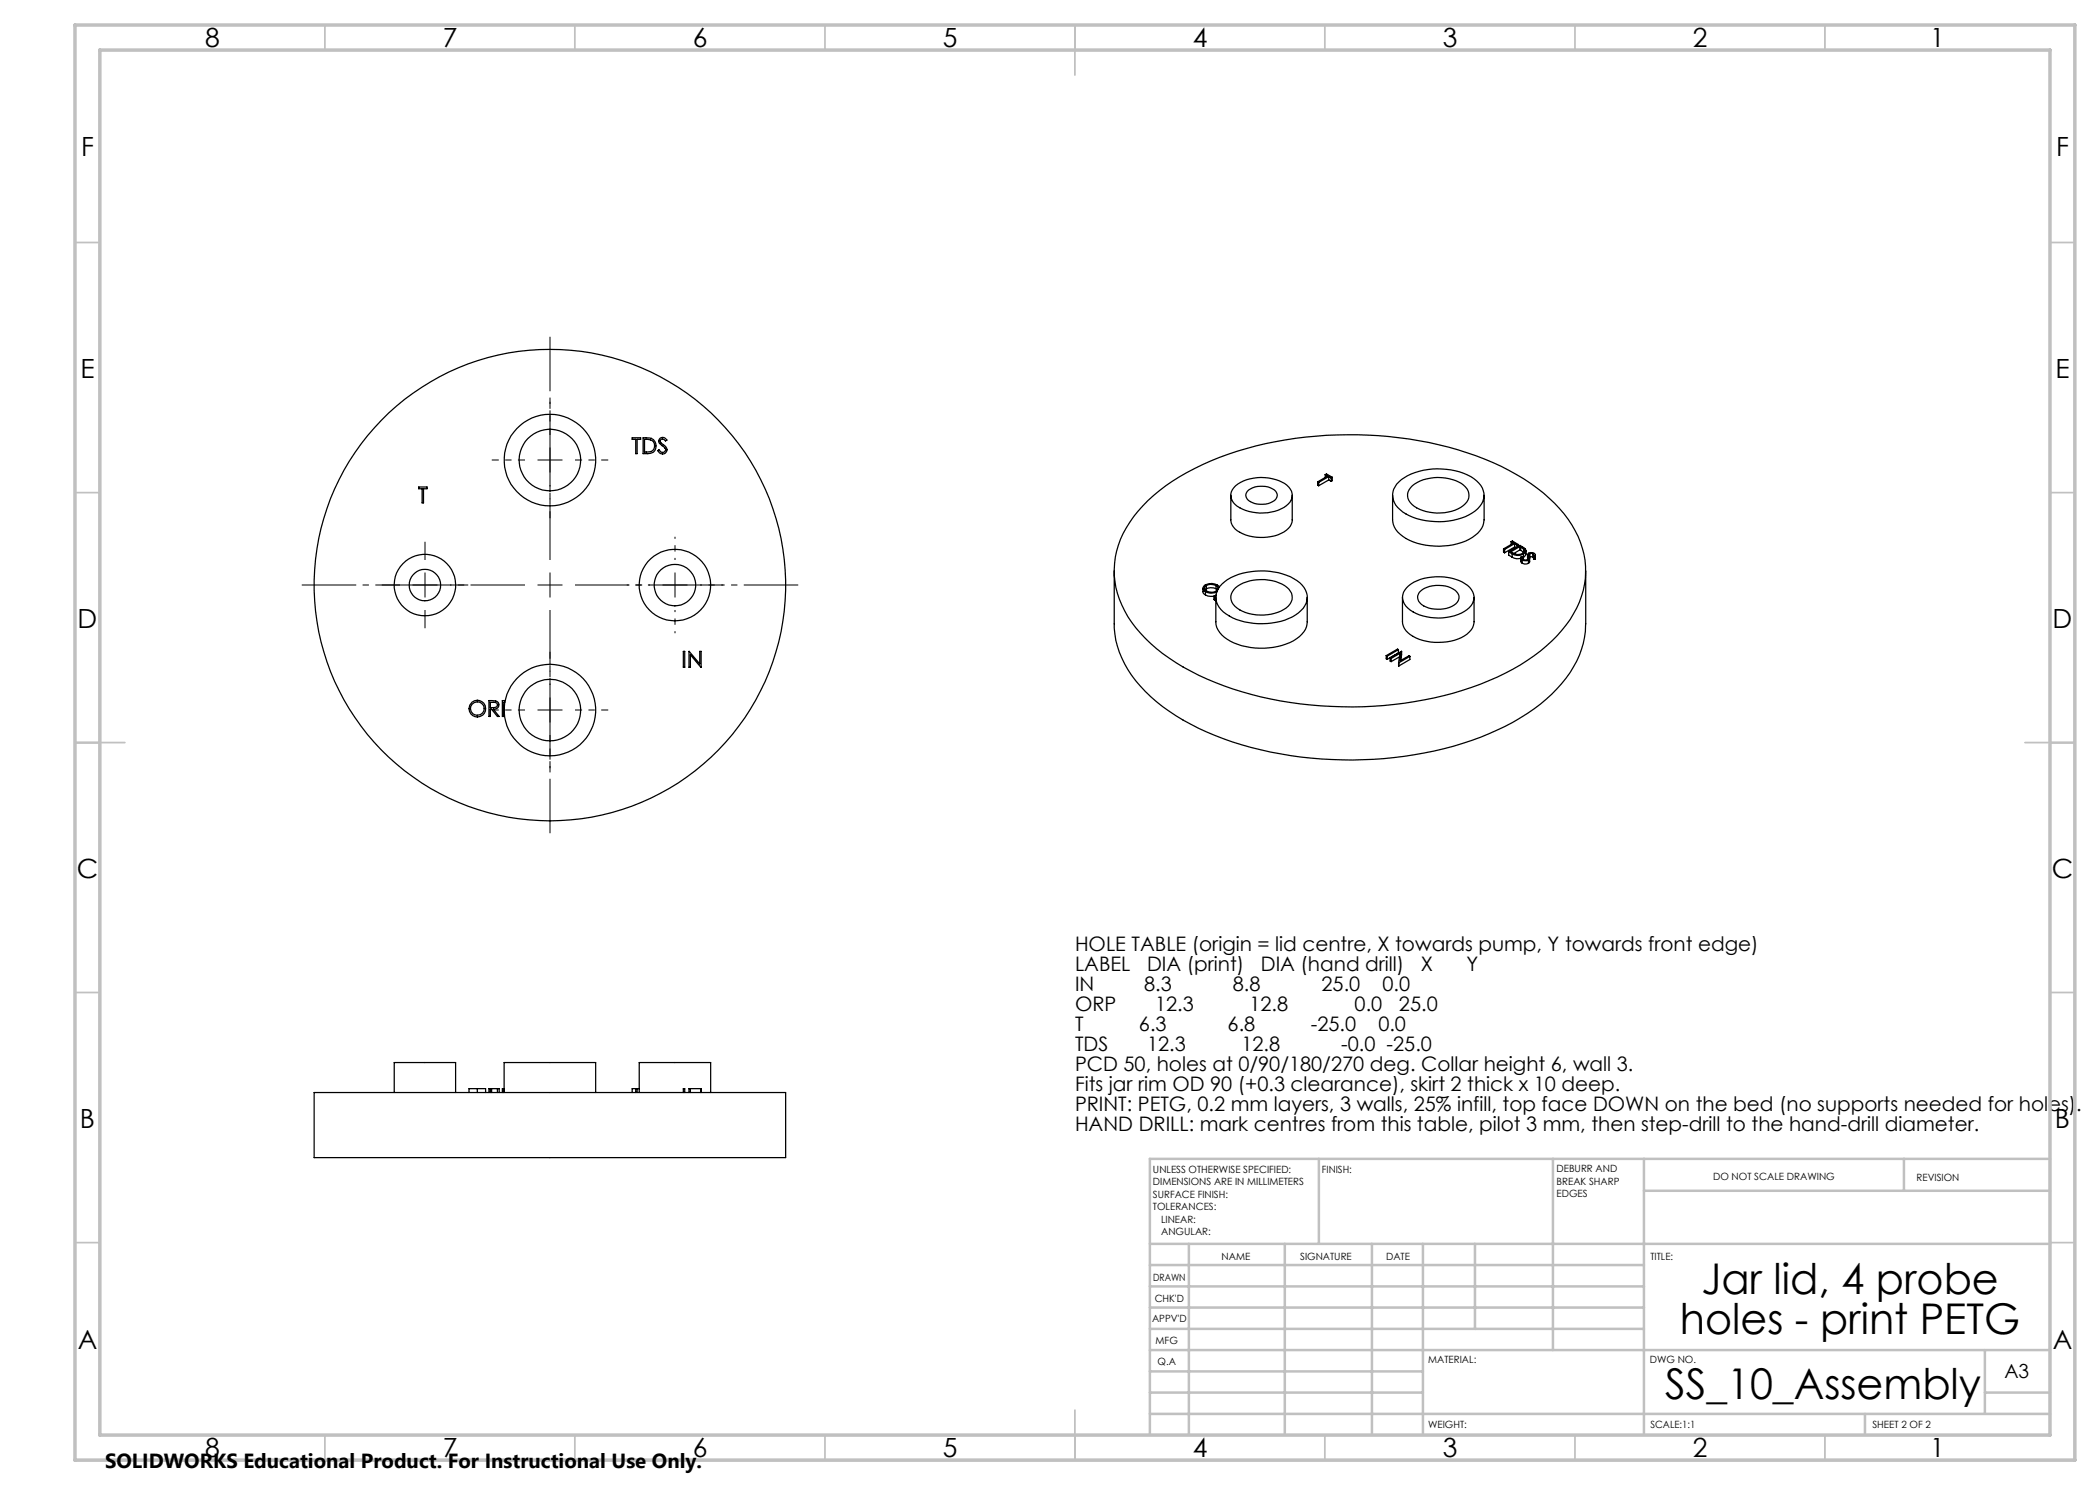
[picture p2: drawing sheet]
<svg xmlns="http://www.w3.org/2000/svg" width="420mm" height="297mm" viewBox="0 0 420 297" stroke-linecap="round" stroke-linejoin="round" font-family="sans-serif">
<g fill="none" stroke="#000" stroke-width=".25">
<path d="M83.7 97.4h1.7v.4h-.7v2.8h-.3v-2.8h-.7zM126.4 87.6h1.7v.3h-.7v2.8h-.3v-2.8h-.7zM128.6 87.6a2.44 2.44 0 0 1 2.4 .8 1.57 1.57 0 0 1-1.4 2.3h-1zM128.9 87.9h.2a1.33 1.33 0 0 1 1.8 1.1 1.33 1.33 0 0 1-1.6 1.4h-.4zM132 87.6a.94 .94 0 0 1 1.4 .4l-.3 .2a.73 .73 0 0 0-.8-.4l-.3 .2v.3l.7 .6a.95 .95 0 0 1 .7 1 .95 .95 0 0 1-.9 .9l-.6-.2-.3-.5 .2-.1 .3 .3a.57 .57 0 0 0 .8 .1 .57 .57 0 0 0 .1-.8l-.8-.7a.74 .74 0 0 1-.2-1.3zM246.2 99.1v4.9a3.2 3.2 0 0 0 2.3 2.7 9.4 9.4 0 0 0 8.8-.7 2.69 2.69 0 0 0 1.1-2v-4.9M247.1 97.2a9 9 0 0 1 10.3-.2 2.44 2.44 0 0 1-.1 4.1 9 9 0 0 1-10.3-.2 2.39 2.39 0 0 1 .1-3.7zM249.4 98.3a4.5 4.5 0 0 1 5.8 0 1.46 1.46 0 0 1-1.1 2.2 4.5 4.5 0 0 1-4.7-.7 1.18 1.18 0 0 1 0-1.5zM263.5 96.4v.6l.2 .2M263.5 96.4l.2 .1M263.7 96.5v.7M265 94.9l.3-.1 1.2 .7"/>
<path d="M265 94.9l.5 .3-2 1.2M265 94.9v.6M265.7 96l-2 1.2M265.7 96l.5 .3M265.7 95.3l.5 .3M265.7 95.3l-2 1.2M265.7 95.3v.7M266.2 95.6v.7M266.5 95.5v.6l-.3 .2M266.5 95.5l-.3 .1M278.5 99.1v4.9a4.5 4.5 0 0 0 2.7 3.7 14.1 14.1 0 0 0 13.3-.2 4.3 4.3 0 0 0 2.3-3.5v-4.9M279.3 96.8a11.7 11.7 0 0 1 10-2.9 9.6 9.6 0 0 1 6.9 3.2 3.6 3.6 0 0 1-1.2 5.1 13.8 13.8 0 0 1-14.4 .2 3.9 3.9 0 0 1-1.9-4.5z"/>
<path d="M282.5 97.2a9 9 0 0 1 10.2-.2 2.44 2.44 0 0 1-.1 4.1 8.9 8.9 0 0 1-10.2-.2 2.35 2.35 0 0 1 .1-3.7zM222.8 114.2v10.6a19.3 19.3 0 0 0 6.3 13.5 44.5 44.5 0 0 0 19.3 10.7 78.1 78.1 0 0 0 47.7-1.5 39 39 0 0 0 17.1-11.9 18 18 0 0 0 3.9-10.8v-10.6M229.6 100.1a46.7 46.7 0 0 1 19.7-10.4 77.5 77.5 0 0 1 47.6 2.1 37.6 37.6 0 0 1 16.8 12.1 17 17 0 0 1-.5 21.1 36.7 36.7 0 0 1-15.4 11.1 76.3 76.3 0 0 1-39.7 4.4 57.8 57.8 0 0 1-25.6-9.8 23.3 23.3 0 0 1-9.3-13.2 17.5 17.5 0 0 1 4.4-15.3zM240.6 117.6v.9l.5 .5M241.1 119a2.49 2.49 0 0 0 1.8 .2M241.1 118.4a2.51 2.51 0 0 0 2.3 0M241.1 118.4v.6M241.3 117.1l-.4 .3v.3a1.74 1.74 0 0 0 2.7 .2l-.1-.6-.3-.2M241.3 117.1a2 2 0 0 1 1.9 0M241.3 117.8a2.3 2.3 0 0 1 1.9 0M241.3 117.8l-.3 .2M241.3 117.1v.7"/>
<path d="M242.8 119.3v.6l.2 .1M242.8 119.3l.2 .1M243 119.4v.6M243.2 119.5v4.9a4.5 4.5 0 0 0 2.9 3.8 14.1 14.1 0 0 0 13.2-.5l.6-.4a3.7 3.7 0 0 0 1.5-2.9v-4.9M243.2 119.9l-.2 .1M243.2 119.3l-.2 .1M243.2 117.8l.3 .2M243.2 119l-.4 .3M243.2 117.1v.7M243.9 117.5a2.03 2.03 0 0 0-3.3 .1l.2 .5 .3 .3M244.4 116.8a12.4 12.4 0 0 1 10.4-2.4 8.4 8.4 0 0 1 6.3 3.6 3.6 3.6 0 0 1-1.4 4.6 13.9 13.9 0 0 1-11.6 1.5 6.8 6.8 0 0 1-4.8-3.7 3.5 3.5 0 0 1 1.1-3.6zM247.1 117.5a9.1 9.1 0 0 1 10.3 0 2.51 2.51 0 0 1-.6 4.4 9.1 9.1 0 0 1-9.8-.6 2.39 2.39 0 0 1 .1-3.8z"/>
<path d="M280.5 119.5v4.9a3.9 3.9 0 0 0 2.7 3.2 11.1 11.1 0 0 0 10.2-.7 3.2 3.2 0 0 0 1.4-2.5v-4.9M281.7 117.2a10.6 10.6 0 0 1 11.8-.1 2.84 2.84 0 0 1-.1 4.9 10.5 10.5 0 0 1-11.8-.4 2.73 2.73 0 0 1 .1-4.4zM283.8 118.5a5.8 5.8 0 0 1 7.5-.1 1.77 1.77 0 0 1-.9 2.9 6.1 6.1 0 0 1-6.4-.7 1.59 1.59 0 0 1-.2-2.1zM300.7 109.8v.6l.2 .2M300.7 109.8l.2 .1M300.9 109.9v.7M301.7 110.4l2.3-1.3a1.79 1.79 0 0 1 1.2 1l-.1 .3-.4 .4M301.7 110.4v.6l.7 .4M301.7 110.4l.7 .4M302.2 108.3l.3-.1 1.1 .7M302.2 108.3l.5 .3-2 1.2M302.2 108.3v.6"/>
<path d="M302.4 111.4a1.97 1.97 0 0 0 1.8 .3M302.4 110.8a2.22 2.22 0 0 0 2.3 0M302.4 110.8v.6M302.9 109.4l-2 1.2M302.9 109.4l.3 .1M302.9 108.7l.5 .3M302.9 108.7l-2 1.2M302.9 108.7v.7M303.4 109v.4M303.6 108.9l-.2 .1M303.6 108.9v.4M304 109.3l-1.8 1a1.77 1.77 0 0 0 2.7-.1l-.2-.3"/>
<path d="M304 109.3l.1 .1M304 110l.1 .1M304 110l-1.2 .7M304 109.3v.7M304.1 109.4l.6 .5M304.1 109.4v.7M304.2 111.6v.7l.2 .3M304.4 112.6a1.24 1.24 0 0 0 1.3 .1M304.4 112l.6 .1 .7-.1M304.4 112v.6M304.6 111.4l-.4-.1v.4l.2 .3M304.6 111.4v.4"/>
<path d="M304.7 111.5h-.1M304.7 110.8v.7M304.7 109.9v.6l-.6-.4M305.2 110.1a1.16 1.16 0 0 1-.5 1.4M305.5 110.9v.7M305.6 111.3v.5l-.1-.2M305.6 111.3a.54 .54 0 0 1-.5 .7 .54 .54 0 0 1-.5-.6M305.7 112v.7M305.9 111.6v.8l-.2 .3M306 110.7v.7h.6M306 110.7l.6 .1M306 110.7l-.2 .2 .1 .4a.57 .57 0 0 1-.2 .7"/>
<path d="M306.6 111.4l.1 .2M306.6 110.8l.1 .4M306.6 110.8v.6M306.7 111.2v.6l.3 .1M306.7 111.2h.3M307 111.2l.1-.3a.94 .94 0 0 0-1.6 0l.1 .4M307 111.2v.7M307.1 111l-.1 .9M136.7 130.3h.2v3.2h-.2zM137.8 130.3l2.1 2.5v-2.5h.3v3.2l-2.1-2.6v2.6h-.3zM277.2 131.1v.7l.3 .1M277.2 131.1l.3 .1"/>
<path d="M277.5 131.2v.7M278 131.5v.7l.2 .1M278 131.5l.2 .2M278.2 131.7l1.8-1-.3 1.8M278.2 131.7v.6M279.7 129.9v.7l-2.2 1.3M279.7 129.9l-2.2 1.3M279.7 129.9l-.2-.1-2.3 1.3M279.7 132.5l.1 .7M279.7 132.5l.1 .1M279.8 132.6v.6M279.9 131.4l-1.7 .9"/>
<path d="M280.3 130.3h.1M280.3 130.3l-2.3 1.2M280.3 130.3l-.2 1.8M280.3 130.3l-.3 1.8 1.8-.9 .2 .1M282 131.3v.6l-2.2 1.3M282 131.3l-2.2 1.3M97.8 140.1l1 .1a.86 .86 0 0 1 1 .9 .86 .86 0 0 1-1.1 .7l1.1 1.5h-.3l-1.2-1.5h-.2v1.5h-.3zM98.1 140.5h.6a.58 .58 0 0 1 .8 .5 .58 .58 0 0 1-.8 .5h-.6zM101 140.5h-.2v1h.1M101 140.1h-.5v3.2h.3v-1.5M62.8 218.5h94.3v13h-94.3zM78.8 218.5v-6h12.3v6"/>
<path d="M95.5 217.7h1.6v.8M95.5 217.7h-1.7v.8M95.5 217.7v.8M97.8 218.5v-.8h2v.8M98.1 217.7v.8M98.3 217.7v.8M99.5 217.7v.8M100.8 217.7v.8M100.8 218.5v-6h18.3v6M100.8 217.7h-.3v.8M127.1 217.7v.8M127.4 217.7v.8"/>
<path d="M127.8 218.5v-6h14.3v6M127.8 217.7h-1.4v.8M136.7 218.5v-.8h.2v.8M137.8 218.5v-.8h2.4v.8M138.1 217.7v.8M140.2 217.7v.8"/>
<circle cx="110" cy="92" r="9.2"/>
<circle cx="110" cy="92" r="6.2"/>
<circle cx="85" cy="117" r="3.1"/>
<circle cx="85" cy="117" r="6.1"/>
<circle cx="110" cy="117" r="47.2"/>
<circle cx="135" cy="117" r="4.2"/>
<circle cx="135" cy="117" r="7.2"/>
<circle cx="95.5" cy="141.7" r="1.37"/>
<circle cx="95.5" cy="141.7" r="1.68"/>
<circle cx="110" cy="142" r="9.1"/>
<circle cx="110" cy="142" r="6.1"/>
</g>
<g fill="none" stroke="#000" stroke-width=".2" stroke-dasharray="15.2 1.3 1.3 1.3" stroke-linecap="butt">
<path d="M110 92v-2.5M110 92h-2.5M110 92v2.5M110 92h2.5M80 117h-3.6M85 117v-2.5M85 117h-2.5M85 117v2.5M85 117h2.5M85 112v-3.6M90 117h3.7M110 117v-2.5"/>
<path d="M110 117h-2.5M110 117v2.5M110 117h2.5M135 117v-2.5M135 117h-2.5M135 117v2.5M135 117h2.5M85 122v3.7M110 142v-2.5M110 142h-2.5M110 142v2.5M110 142h2.5"/>
</g>
<path d="M105 117h-44.7M110 112v-44.6M115 117h44.6M110 122v44.7" fill="none" stroke="#000" stroke-width=".2" stroke-dasharray="15.2 1.3 1.3 1.3" stroke-dashoffset="4.3" stroke-linecap="butt"/>
<path d="M105 92h-6.6M110 87v-6.6M110 97v6.7M115 92h6.7M110 137v-6.6M105 142h-6.6M110 147v6.7M115 142h6.7" fill="none" stroke="#000" stroke-width=".2" stroke-dasharray="15.2 1.3 1.3 1.3" stroke-dashoffset="13.8" stroke-linecap="butt"/>
<path d="M130 117h-4.6M135 112v-4.6M140 117h4.6M135 122v4.7" fill="none" stroke="#000" stroke-width=".2" stroke-dasharray="15.2 1.3 1.3 1.3" stroke-dashoffset="14.8" stroke-linecap="butt"/>
<g fill="none" stroke="#c0c0c0" stroke-width=".35">
<path d="M65 5v5M115 5v5M165 5v5M215 5v10M265 5v5M315 5v5M365 5v5M15 48.5h5M410 48.5h5M15 98.5h5M410 98.5h5M15 148.5h10"/>
<path d="M405 148.5h10M15 198.5h5M410 198.5h5M15 248.5h5M410 248.5h5M65 287v5M115 287v5M165 287v5M215 282v10M265 287v5M315 287v5M365 287v5"/>
</g>
<g fill="none" stroke="#c0c0c0" stroke-width=".5">
<path d="M263.8 231.8v17M310.6 231.8v38.2M328.8 231.8v55.2M328.8 238.2h81.2M380.8 231.8v6.4M410 231.8h-180v55.2M230 248.8h180M230 257.3h98.8M230 253h98.8M237.8 248.8v38.2M257 248.8v38.2M274.4 248.8v38.2"/>
<path d="M284.6 248.8v38.2M295 248.8v17M230 265.8h98.8M230 261.5h98.8M230 278.5h54.6M230 274.3h54.6M230 270h180M397 278.5h13M397 270v12.8M230 282.8h180M373 282.8v4.2"/>
</g>
<path d="M15 5h400v287h-400zM20 10h390v277h-390z" fill="none" stroke="#c0c0c0" stroke-width=".7"/>
<g font-size="8.5">
<text x="340.3" y="258.8">Jar lid, 4 probe</text>
<text x="336" y="266.9">holes - print PETG</text>
<text x="333" y="279.7">SS_10_Assembly</text>
</g>
<g font-size="5.3">
<text x="41" y="9.5">8</text>
<text x="88.5" y="9.5">7</text>
<text x="138.5" y="9.5">6</text>
<text x="188.5" y="9.5">5</text>
<text x="238.5" y="9.5">4</text>
<text x="288.5" y="9.5">3</text>
<text x="338.5" y="9.5">2</text>
<text x="386" y="9.5">1</text>
<text x="16.2" y="31.3">F</text>
<text x="411.2" y="31.3">F</text>
<text x="16.1" y="75.5">E</text>
<text x="411.1" y="75.5">E</text>
<text x="15.5" y="125.5">D</text>
<text x="410.5" y="125.5">D</text>
<text x="15.4" y="175.5">C</text>
<text x="410.4" y="175.5">C</text>
<text x="16" y="225.5">B</text>
<text x="411" y="225.5">B</text>
<text x="15.5" y="269.8">A</text>
<text x="410.5" y="269.8">A</text>
<text x="41" y="291.5">8</text>
<text x="88.5" y="291.5">7</text>
<text x="138.5" y="291.5">6</text>
<text x="188.5" y="291.5">5</text>
<text x="238.5" y="291.5">4</text>
<text x="288.5" y="291.5">3</text>
<text x="338.5" y="291.5">2</text>
<text x="386" y="291.5">1</text>
</g>
<text font-size="4.1" x="21" y="293.7">SOLIDWORKS Educational Product. For Instructional Use Only.</text>
<g font-size="4">
<text x="215" y="190.1">HOLE TABLE (origin = lid centre, X towards pump, Y towards front edge)</text>
<text x="215" y="194.1">LABEL</text>
<text x="229.4" y="194.1">DIA (print)</text>
<text x="252.2" y="194.1">DIA (hand drill)</text>
<text x="284.2" y="194.1">X</text>
<text x="293.3" y="194.1">Y</text>
<text x="215" y="198.1">IN</text>
<text x="215" y="202.1">ORP</text>
<text x="228.8" y="198.1">8.3</text>
<text x="231" y="202.1">12.3</text>
<text x="246.6" y="198.1">8.8</text>
<text x="249.9" y="202.1">12.8</text>
<text x="264.3" y="198.1">25.0</text>
<text x="270.9" y="202.1">0.0</text>
<text x="276.5" y="198.1">0.0</text>
<text x="279.8" y="202.1">25.0</text>
<text x="215" y="206.1">T</text>
<text x="227.8" y="206.1">6.3</text>
<text x="245.5" y="206.1">6.8</text>
<text x="262.1" y="206.1">-25.0</text>
<text x="275.7" y="206.1">0.0</text>
<text x="215" y="210.1">TDS</text>
<text x="215" y="214.1">PCD 50, holes at 0/90/180/270 deg. Collar height 6, wall 3.</text>
<text x="229.4" y="210.1">12.3</text>
<text x="248.3" y="210.1">12.8</text>
<text x="268.2" y="210.1">-0.0 -25.0</text>
<text x="215" y="218.1">Fits jar rim OD 90 (+0.3 clearance), skirt 2 thick x 10 deep.</text>
<text x="215" y="222.1">PRINT: PETG, 0.2 mm layers, 3 walls, 25% infill, top face DOWN on the bed (no supports needed for holes).</text>
<text x="215" y="226.1">HAND DRILL: mark centres from this table, pilot 3 mm, then step-drill to the hand-drill diameter.</text>
</g>
<text font-size="3.9" x="400.9" y="275.5">A3</text>
<g font-size="2">
<text x="230.6" y="234.6">UNLESS OTHERWISE SPECIFIED:</text>
<text x="230.6" y="237.1">DIMENSIONS ARE IN MILLIMETERS</text>
<text x="230.6" y="239.6">SURFACE FINISH:</text>
<text x="264.4" y="234.6">FINISH:</text>
<text x="311.3" y="234.5">DEBURR AND</text>
<text x="311.3" y="237">BREAK SHARP</text>
<text x="311.3" y="239.5">EDGES</text>
<text x="342.6" y="236">DO NOT SCALE DRAWING</text>
<text x="383.3" y="236.2">REVISION</text>
<text x="230.6" y="242.1">TOLERANCES:</text>
<text x="232.2" y="244.6">LINEAR:</text>
<text x="232.2" y="247.1">ANGULAR:</text>
<text x="244.3" y="252">NAME</text>
<text x="260" y="251.9">SIGNATURE</text>
<text x="277.2" y="251.9">DATE</text>
<text x="330.1" y="251.9">TITLE:</text>
<text x="230.6" y="256.1">DRAWN</text>
<text x="230.9" y="260.3">CHK'D</text>
<text x="230.4" y="264.4">APPV'D</text>
<text x="231.1" y="268.8">MFG</text>
<text x="231.5" y="273">Q.A</text>
<text x="285.6" y="272.5">MATERIAL:</text>
<text x="330" y="272.5">DWG NO.</text>
<text x="285.6" y="285.5">WEIGHT:</text>
<text x="330.1" y="285.6">SCALE:1:1</text>
<text x="374.5" y="285.6">SHEET 2 OF 2</text>
</g>
</svg>
